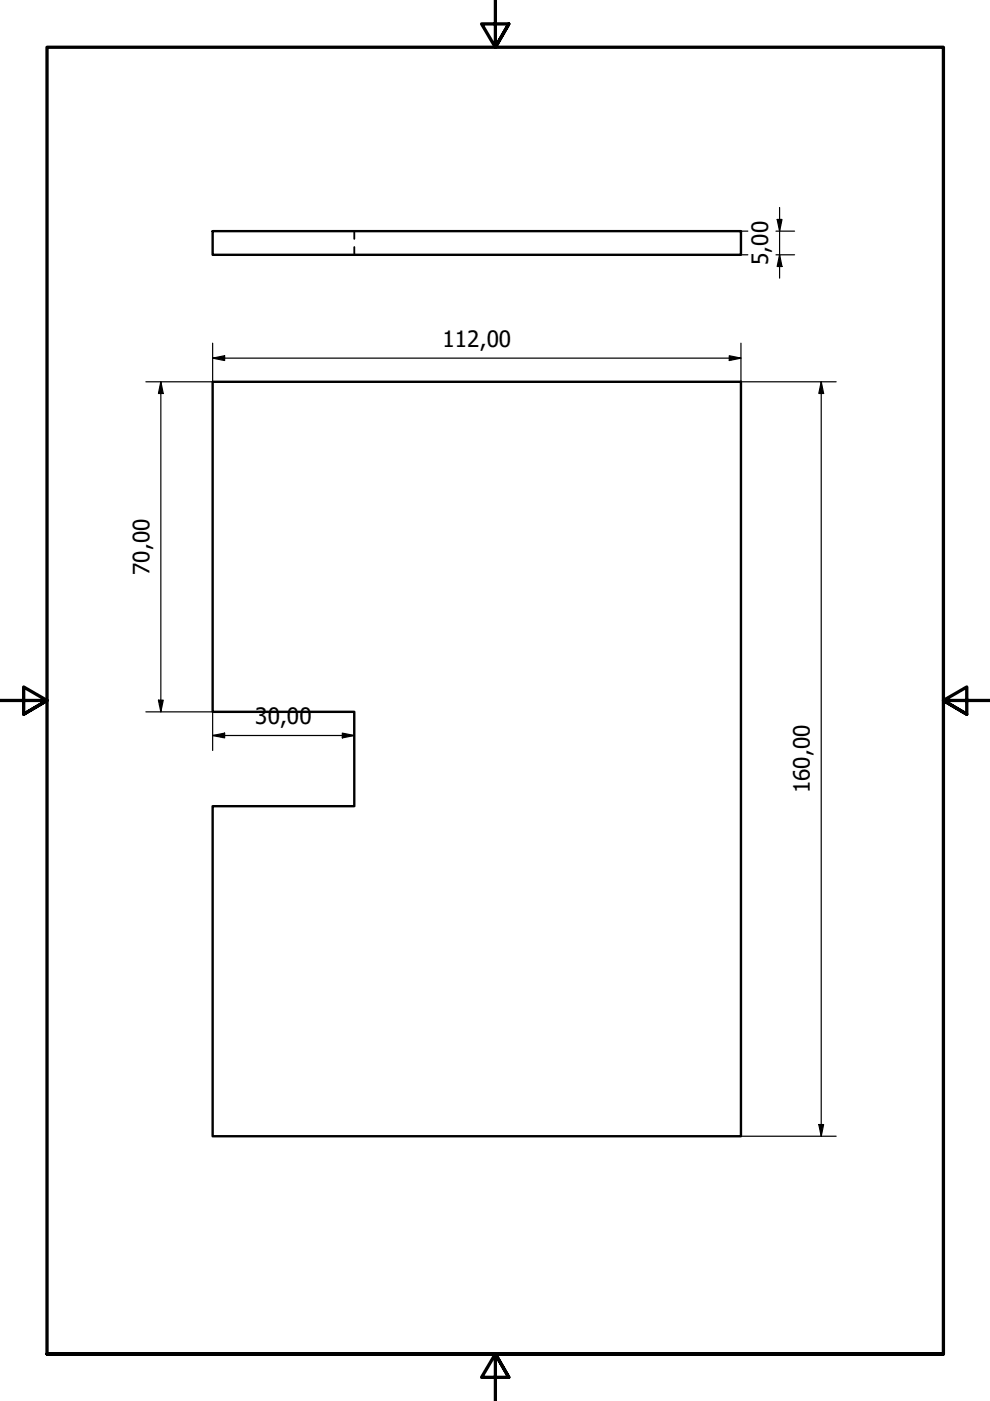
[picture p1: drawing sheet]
<svg xmlns="http://www.w3.org/2000/svg" width="210mm" height="297mm" viewBox="0 0 210 297" stroke-linecap="round" stroke-linejoin="round" font-family="sans-serif">
<!-- layer: Visible (ANSI) -->
<path d="M45.1 80.9h112v160h-112v-70h30v-20h-30z" fill="none" stroke="#000" stroke-width=".51"/>
<!-- layer: Hidden (ISO) -->
<path d="M75.1 49v1.7M75.1 52.4v1.6" fill="none" stroke="#000" stroke-width=".38"/>
<!-- layer: Visible (ISO) -->
<path d="M45.1 49h112v5h-112z" fill="none" stroke="#000" stroke-width=".51"/>
<!-- layer: Border (ANSI) -->
<path d="M105 0v10l-2.9-4.9h5.8l-2.9 4.9 2.9-4.9M0 148.5h10l-5-2.8v5.7l5-2.9-5 2.9M210 148.5h-10l5-2.8v5.7l-5-2.9 5 2.9M10 287.1v-277.1h190v277.1h-190h190M107.9 292l-2.9-4.9 2.9 4.9h-5.8l2.9-4.9v9.9" fill="none" stroke="#000" stroke-width=".7"/>
<!-- layer: Dimension (ISO) -->
<g fill="none" stroke="#000" stroke-width=".25">
<path d="M157.1 49h1.5M157.1 54h1.5M164.5 49h4M164.5 54h4M164.8 46.5h1l-.5 2.5zM165.3 54l.5 2.5h-1zM165.3 44v15M45.1 75.9l2.5-.5v1zM45.1 75.9h112M45.1 72.8v8.1h-14.2M154.6 75.4l2.5 .5-2.5 .5zM157.1 72.8v8.1h20.2"/>
<path d="M34.1 80.9l.5 2.5h-1zM34.1 80.9v70M174.1 80.9l.5 2.5h-1zM174.1 80.9v160M30.9 150.9h14.2v8.2M33.6 148.4h1l-.5 2.5zM45.1 155.9l2.5-.5v1zM45.1 155.9h30M72.6 155.4l2.5 .5-2.5 .5zM75.1 150.9v8.2M173.6 238.4h1l-.5 2.5zM157.1 240.9h20.2"/>
</g>
<g fill="#000">
<path d="M164.8 46.5h1l-.5 2.5z" fill-rule="evenodd"/>
<path d="M165.3 54l.5 2.5h-1z" fill-rule="evenodd"/>
<path d="M45.1 75.9l2.5-.5v1z" fill-rule="evenodd"/>
<path d="M154.6 75.4l2.5 .5-2.5 .5z" fill-rule="evenodd"/>
<path d="M34.1 80.9l.5 2.5h-1z" fill-rule="evenodd"/>
<path d="M174.1 80.9l.5 2.5h-1z" fill-rule="evenodd"/>
<path d="M33.6 148.4h1l-.5 2.5z" fill-rule="evenodd"/>
<path d="M45.1 155.9l2.5-.5v1z" fill-rule="evenodd"/>
<path d="M72.6 155.4l2.5 .5-2.5 .5z" fill-rule="evenodd"/>
<path d="M173.6 238.4h1l-.5 2.5z" fill-rule="evenodd"/>
</g>
<g font-size="4.8">
<text x="162.9" y="56.2" transform="rotate(-90 162.9 56.2)">5,00</text>
<text x="93.8" y="73.5">112,00</text>
<text x="31.7" y="121.9" transform="rotate(-90 31.7 121.9)">70,00</text>
<text x="54.1" y="153.5">30,00</text>
<text x="171.7" y="168.2" transform="rotate(-90 171.7 168.2)">160,00</text>
</g>
</svg>
